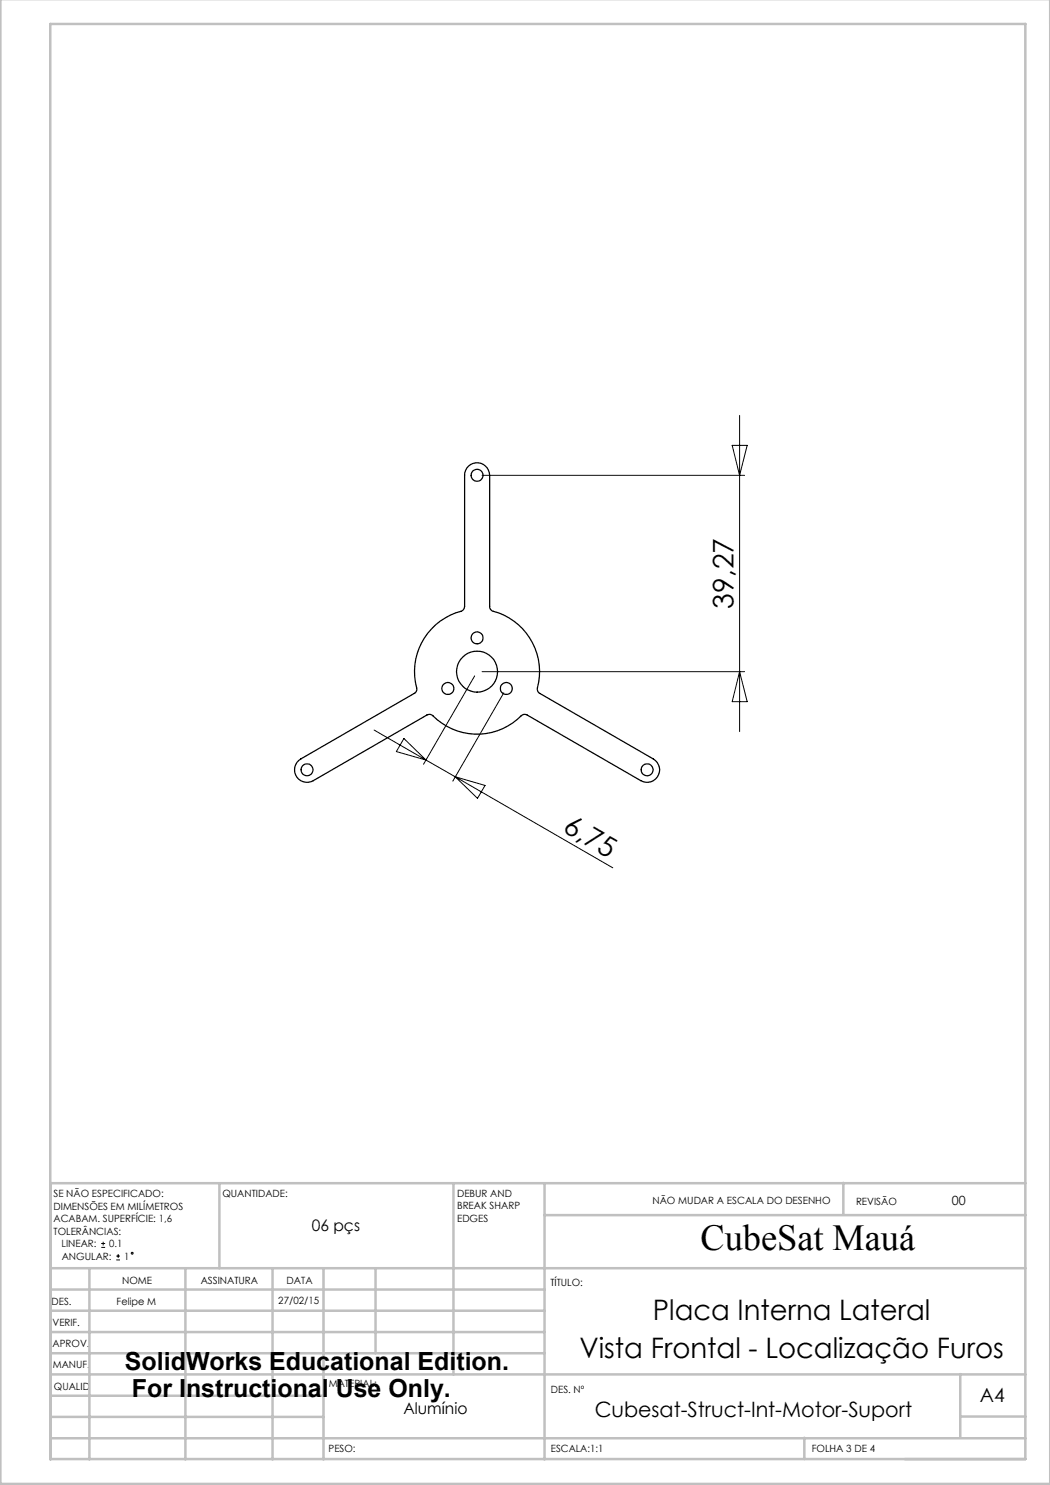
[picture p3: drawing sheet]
<svg xmlns="http://www.w3.org/2000/svg" width="210mm" height="297mm" viewBox="0 0 210 297" stroke-linecap="round" stroke-linejoin="round" font-family="sans-serif">
<g fill="none" stroke="#000" stroke-width=".2">
<path d="M96.4 95.1h52.5M146.4 89.1h3l-1.5 6zM147.9 83.1v63.2M94.9 135.2l-10.2 17.7M96.4 134.3h52.5M100.8 138.6l-10.2 17.6M147.9 134.3l1.5 6h-3zM74.8 146l10.4 6M80.8 147.7l4.4 4.3-5.9-1.7zM85.2 152l5.9 3.4M91.1 155.4l31.5 18.2M91.1 155.4l5.9 1.7-1.5 2.6z"/>
<path d="M20.2 249.5h.8M20.2 248.7h.8M20.6 248.4v.7M23.2 252h.8M23.2 251.2h.8M23.6 250.8v.8"/>
<circle cx="26.4" cy="250.6" r=".19"/>
</g>
<g fill="none" stroke="#c0c0c0" stroke-width=".5">
<path d="M.1 -.1v296.9h209.9v-296.9M10.1 4.8h195v287h-195zM43.9 236.6v17M90.7 236.6v38.3M108.9 236.6v55.3M168.7 236.6v6.3M205.1 236.6h-195v55.3M10.1 253.6h195M10.1 257.9h98.8M17.9 253.6v38.3M37.1 253.6v38.3M54.5 253.6v38.3"/>
<path d="M64.7 253.6v38.3M75.1 253.6v17M108.9 243h96.2M10.1 270.6h98.8M10.1 266.4h98.8M10.1 262.1h98.8M10.1 279.1h54.6M10.1 274.9h195M192.1 274.8v12.7M10.1 287.7h195M10.1 283.4h54.6M160.9 287.5v4.3"/>
<path d="M192.1 283.3h13"/>
</g>
<g fill="none" stroke="#000" stroke-width=".25">
<path d="M93.7 93.2a2.51 2.51 0 0 1 2.7-.4 2.51 2.51 0 0 1 1.5 2.3v26.2a.98 .98 0 0 0 .8 1 12.6 12.6 0 0 1 8.8 15.6l.3 .7 22.9 13.2a2.51 2.51 0 0 1 .9 3.4 2.51 2.51 0 0 1-3.4 .9l-22.8-13.1a.96 .96 0 0 0-1.2 .2 12.5 12.5 0 0 1-17.9-.2l-.5-.1-.4 .1-22.7 13.1a2.51 2.51 0 0 1-3.5-.9 2.51 2.51 0 0 1 .9-3.4l22.8-13.1a1 1 0 0 0 .4-1.2 12.6 12.6 0 0 1 9.2-15.4l.3-.3 .1-.5v-26.2a2.54 2.54 0 0 1 .8-1.9z"/>
<circle cx="95.4" cy="95.1" r="1.2"/>
<circle cx="89.6" cy="137.7" r="1.2"/>
<circle cx="95.4" cy="134.3" r="4.1"/>
<circle cx="95.4" cy="127.6" r="1.2"/>
<circle cx="101.3" cy="137.7" r="1.19"/>
<circle cx="61.4" cy="154" r="1.19"/>
<circle cx="129.4" cy="154" r="1.19"/>
</g>
<text font-size="7.3" x="140.1" y="249.9">CubeSat Mauá</text>
<g font-size="5.6">
<text x="146.7" y="121.7" transform="rotate(-90 146.7 121.7)">39,27</text>
<text x="112.4" y="166.2" transform="rotate(30 112.4 166.2)">6,75</text>
<text x="130.6" y="264">Placa Interna Lateral</text>
<text x="115.9" y="271.5">Vista Frontal - Localização Furos</text>
</g>
<g font-size="5">
<text x="25" y="274">SolidWorks Educational Edition.</text>
<text x="26.4" y="279.5">For Instructional Use Only.</text>
</g>
<text font-size="4.2" x="118.9" y="283.4">Cubesat-Struct-Int-Motor-Suport</text>
<text font-size="3.9" x="196" y="280.4">A4</text>
<g font-size="3.2">
<text x="62.4" y="246.3">06 pçs</text>
<text x="80.7" y="282.8">Alumínio</text>
</g>
<text font-size="2.5" x="190.4" y="240.9">00</text>
<g font-size="2">
<text x="10.7" y="239.5">SE NÃO ESPECIFICADO:</text>
<text x="44.5" y="239.5">QUANTIDADE:</text>
<text x="91.4" y="239.4">DEBUR AND</text>
<text x="10.7" y="242">DIMENSÕES EM MILÍMETROS</text>
<text x="10.7" y="244.5">ACABAM. SUPERFÍCIE: 1,6</text>
<text x="91.4" y="241.9">BREAK SHARP</text>
<text x="91.4" y="244.4">EDGES</text>
<text x="130.5" y="240.8">NÃO MUDAR A ESCALA DO DESENHO</text>
<text x="171.2" y="241">REVISÃO</text>
<text x="10.7" y="247">TOLERÂNCIAS:</text>
<text x="12.3" y="249.5">LINEAR:</text>
<text x="12.3" y="252">ANGULAR:</text>
<text x="21.8" y="249.5">0.1</text>
<text x="24.8" y="252">1</text>
<text x="24.4" y="256.9">NOME</text>
<text x="40.1" y="256.8">ASSINATURA</text>
<text x="57.3" y="256.8">DATA</text>
<text x="110.1" y="257.1">TÍTULO:</text>
<text x="10.3" y="260.9">DES.</text>
<text x="23.3" y="261">Felipe M</text>
<text x="55.7" y="260.8">27/02/15</text>
<text x="10.5" y="269.3">APROV.</text>
<text x="10.5" y="265.2">VERIF.</text>
<text x="10.6" y="273.6">MANUF.</text>
<text x="10.8" y="278">QUALID</text>
<text x="65.8" y="277.4">MATERIAL:</text>
<text x="110.2" y="278.5">DES. Nº</text>
<text x="65.7" y="290.4">PESO:</text>
<text x="110.2" y="290.5">ESCALA:1:1</text>
<text x="162.4" y="290.4">FOLHA 3 DE 4</text>
</g>
</svg>
